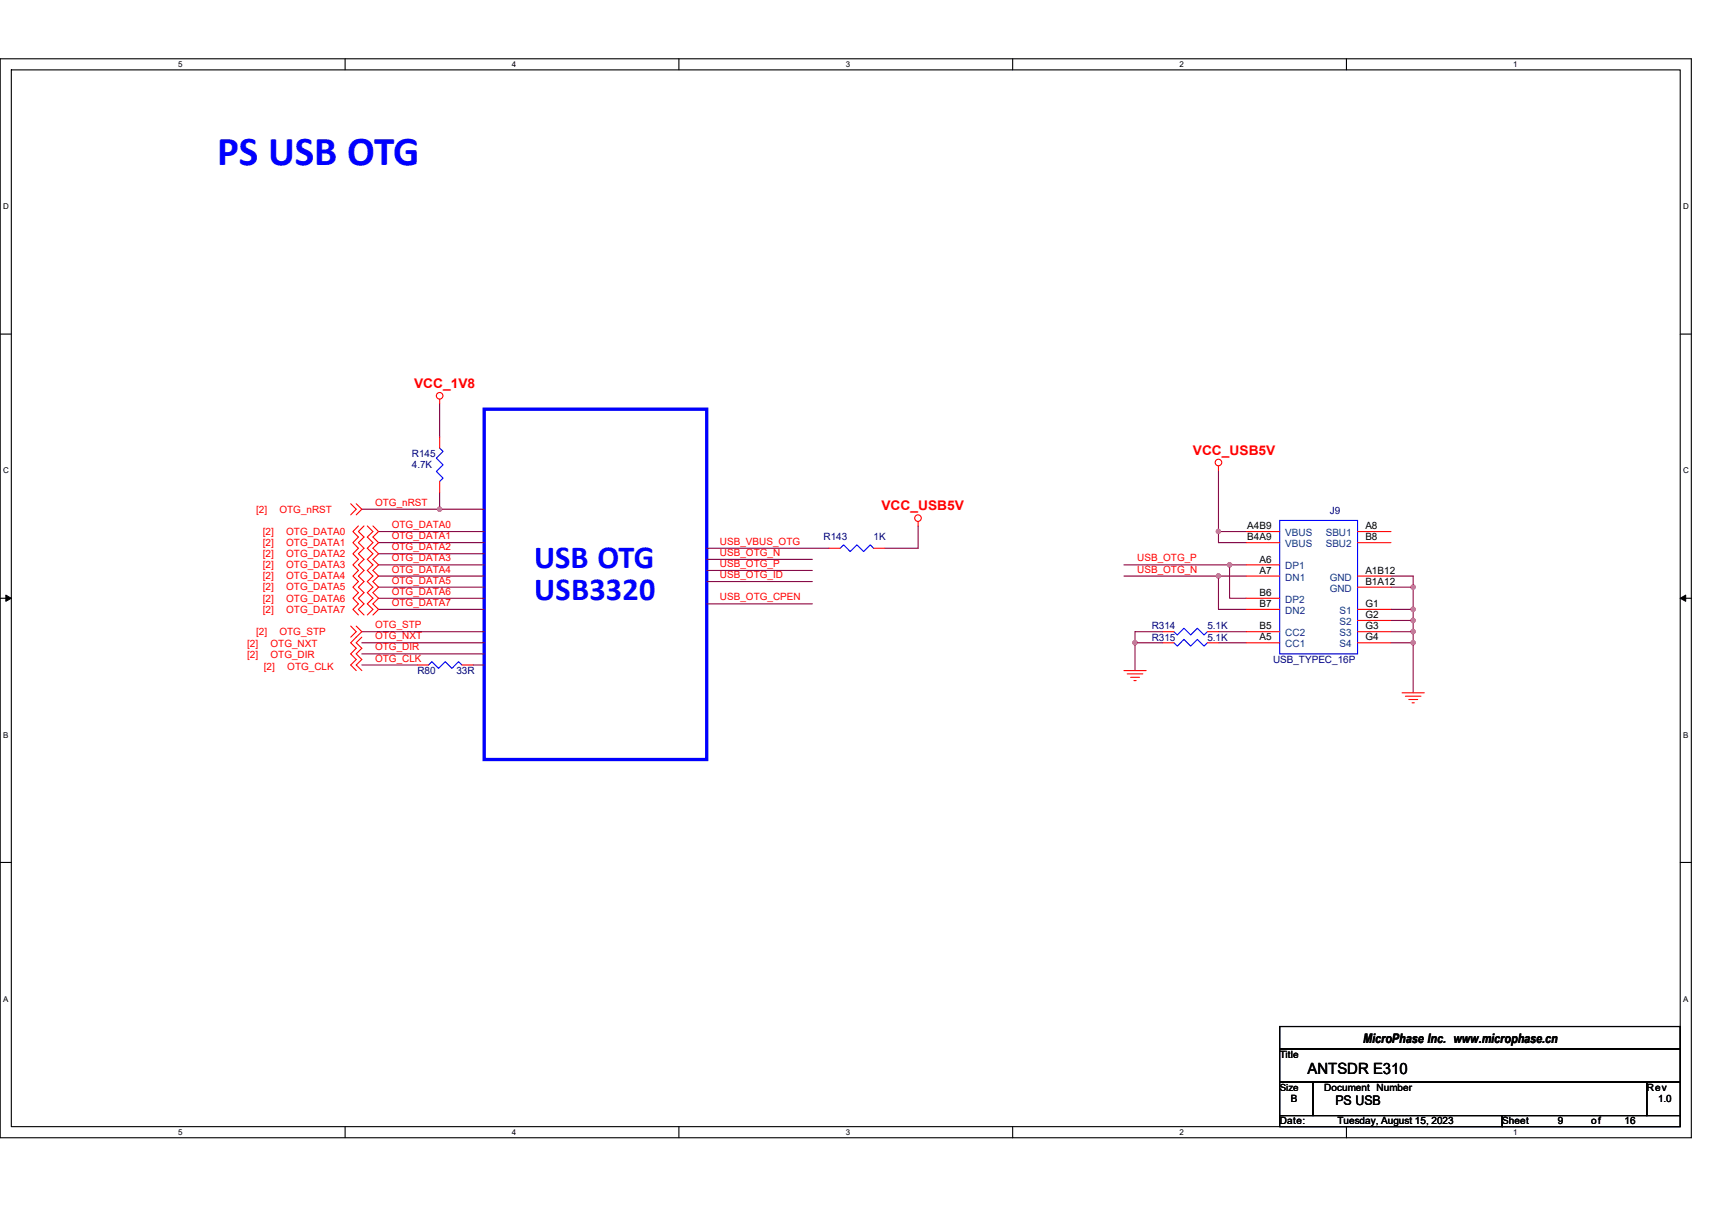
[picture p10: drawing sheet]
<svg xmlns="http://www.w3.org/2000/svg" width="297mm" height="210mm" viewBox="0 0 297 210" stroke-linecap="round" stroke-linejoin="round" font-family="sans-serif">
<path d="M0 10.2h293.5v187.2h-293.5zM2 12.1h289.5v183.4h-289.5z" fill="none" stroke="#000" stroke-width=".19"/>
<g fill="#fff">
<path d="M30.9 10.4h.8v1.6h-.8z"/>
<path d="M30.9 195.7h.8v1.6h-.8z"/>
</g>
<path d="M59.9 10.2v1.9M59.9 195.5v1.9" fill="none" stroke="#000" stroke-width=".19"/>
<g fill="#fff">
<path d="M88.8 10.4h.8v1.6h-.8z"/>
<path d="M88.8 195.7h.8v1.6h-.8z"/>
</g>
<path d="M117.8 10.2v1.9M117.8 195.5v1.9" fill="none" stroke="#000" stroke-width=".19"/>
<g fill="#fff">
<path d="M146.7 10.4h.8v1.6h-.8z"/>
<path d="M146.7 195.7h.8v1.6h-.8z"/>
</g>
<path d="M175.7 10.2v1.9M175.7 195.5v1.9" fill="none" stroke="#000" stroke-width=".19"/>
<g fill="#fff">
<path d="M204.7 10.4h.7v1.6h-.7z"/>
<path d="M204.7 195.7h.7v1.6h-.7z"/>
</g>
<path d="M233.6 10.2v1.9M233.6 195.5v1.9" fill="none" stroke="#000" stroke-width=".19"/>
<g fill="#fff">
<path d="M262.6 10.4h.7v1.6h-.7z"/>
<path d="M262.6 195.7h.7v1.6h-.7z"/>
<path d="M.5 35.1h1v1.5h-1z"/>
<path d="M292 35.1h1v1.5h-1z"/>
<path d="M.5 80.9h1v1.5h-1z"/>
<path d="M292 80.9h1v1.5h-1z"/>
</g>
<path d="M0 58h2M291.5 58h2" fill="none" stroke="#000" stroke-width=".19"/>
<g fill="#fff">
<path d="M.5 126.7h.9v1.6h-.9z"/>
<path d="M292 126.7h.9v1.6h-.9z"/>
</g>
<path d="M0 103.8h2M291.5 103.8h2" fill="none" stroke="#000" stroke-width=".19"/>
<path d="M1 103.3l1 .5-1 .6zM291.5 103.8l1-.5v1.1z" fill="#000" stroke="#000" stroke-width=".17"/>
<g fill="#fff">
<path d="M.5 172.6h.9v1.5h-.9z"/>
<path d="M292 172.6h.9v1.5h-.9z"/>
</g>
<path d="M0 149.7h2M291.5 149.7h2M222 178.1h69.5v3.9h-69.5zM222 182h69.5v5.8h-69.5zM222 187.8h5.8v5.8h-5.8zM222 193.6h38.6v1.9h-38.6zM227.8 187.8h57.9v5.8h-57.9zM260.6 193.6h30.9v1.9h-30.9zM285.7 187.8h5.8v5.8h-5.8z" fill="none" stroke="#000" stroke-width=".19"/>
<path d="M84 71h38.6v60.8h-38.6z" fill="none" stroke="#00f" stroke-width=".57"/>
<g fill="none" stroke="#800040" stroke-width=".19">
<path d="M76.3 70v5.8M62.8 88.4h13.5M65.7 92.2h18.3M65.7 94.2h18.3M65.7 96.1h18.3M65.7 98h18.3M65.7 100h18.3M76.3 85.5v2.9h7.7M122.6 95.1h21.2M122.6 99h18.3M122.6 97.1h18.3M159.3 91.3v3.8h-5.8"/>
<path d="M195 98h18.3M195 100h16.4M211.4 100h4.8M211.4 92.2h4.8M211.4 100v5.7h4.8M211.4 92.2v2h4.8M211.4 81.6v10.6M213.3 98v5.8h2.9M213.3 98h2.9M241.3 100h3.9v1.9M62.8 111.5h21.2M62.8 113.5h21.2"/>
<path d="M62.8 109.6h21.2M62.8 115.4h9.6M65.7 101.9h18.3M65.7 103.8h18.3M65.7 105.7h18.3M82.1 115.4h1.9M122.6 104.8h18.3M122.6 100.9h18.3M196.9 111.5h4.9M196.9 111.5v4.9M201.8 109.6h-4.9v1.9M211.4 109.6h4.8"/>
<path d="M211.4 111.5h4.8M241.3 101.9h3.9M241.3 105.7h3.9M241.3 107.7h3.9M241.3 109.6h3.9M241.3 111.5h3.9M245.2 101.9v3.8M245.2 105.7v2M245.2 107.7v1.9M245.2 109.6v1.9M245.2 111.5v8.7"/>
</g>
<g fill="#f0f" stroke="#f0f" stroke-width=".19">
<circle cx="76.3" cy="88.4" r=".38"/>
<circle cx="211.4" cy="99.9" r=".38"/>
<circle cx="196.9" cy="111.5" r=".38"/>
<circle cx="211.4" cy="92.2" r=".38"/>
<circle cx="245.2" cy="105.7" r=".38"/>
<circle cx="245.2" cy="101.9" r=".38"/>
<circle cx="245.2" cy="107.7" r=".38"/>
<circle cx="245.2" cy="111.5" r=".38"/>
<circle cx="245.2" cy="109.6" r=".38"/>
<circle cx="213.3" cy="98" r=".38"/>
</g>
<g fill="none" stroke="#f00" stroke-width=".19">
<path d="M76.3 69.3v.7M76.3 75.8v2M60.9 87.4l.9 1-.9 .9M61.8 87.4l1 1-1 .9M62.2 91.3l-1 .9 1 1-1 1 1 .9-1 1 1 1-1 .9 1 1-1 1 1 .9-1 1 1 .9-1 1 1 1-1 .9 1 1M63.2 91.3l-1 .9 1 1-1 1 1 .9-1 1 1 1-1 .9 1 1-1 1 1 .9-1 1 1 .9-1 1 1 1-1 .9 1 1M63.7 91.3l1 .9-1 1 1 1-1 .9 1 1-1 1 1 .9-1 1 1 1-1 .9 1 1-1 .9 1 1-1 1 1 .9-1 1M64.7 91.3l1 .9-1 1 1 1-1 .9 1 1-1 1 1 .9-1 1 1 1-1 .9 1 1-1 .9 1 1-1 1 1 .9-1 1M76.3 83.5v2M143.8 95.1h2M151.6 95.1h1.9M159.3 90.5v.8"/>
<path d="M211.4 80.9v.7M216.2 92.2h5.8M216.2 98h5.8M216.2 100h5.8M216.2 94.2h5.8M235.5 100h5.8M235.5 92.2h5.8M235.5 94.2h5.8M60.9 108.6l.9 1-.9 1M61.8 108.6l1 1-1.9 1.9 .9 1-.9 1 .9 .9-.9 1 .9 1M62.8 110.6l-1 .9 1 1-1 1 1 .9-1 1 1 1M72.4 115.4h2"/>
<path d="M80.2 115.4h1.9M195 116.4h3.9M195.6 116.9h2.7M196.2 117.5h1.5M196.7 118.1h.4M201.8 109.6h1.9M201.8 111.5h1.9M209.5 109.6h1.9M209.5 111.5h1.9M216.2 111.5h5.8M216.2 109.6h5.8M216.2 103.8h5.8"/>
<path d="M216.2 105.7h5.8M235.5 101.9h5.8M235.5 105.7h5.8M235.5 107.7h5.8M235.5 109.6h5.8M235.5 111.5h5.8M243.3 120.2h3.8M243.8 120.8h2.7M244.4 121.4h1.6M245 122h.4"/>
<circle cx="76.3" cy="68.7" r=".57"/>
<circle cx="159.3" cy="89.9" r=".57"/>
<circle cx="211.4" cy="80.3" r=".57"/>
</g>
<path d="M76.3 77.8l.6 .5-1.2 1.2 1.2 1.2-1.2 1.1 1.2 1.2-.6 .5M145.8 95.1l.6-.5 1.1 1.1 1.2-1.1 1.1 1.1 1.2-1.1 .6 .5M222 90.3h13.5v23.2h-13.5zM74.4 115.4l.5-.6 1.2 1.2 1.2-1.2 1.1 1.2 1.2-1.2 .6 .6M203.7 109.6l.6 .6 1.1-1.2 1.2 1.2 1.1-1.2 1.2 1.2 .6-.6M203.7 111.5l.6 .6 1.1-1.1 1.2 1.1 1.1-1.1 1.2 1.1 .6-.6" fill="none" stroke="#00f" stroke-width=".19"/>
<text font-size="7.1" fill="#00f" x="37.7" y="28.6">PS USB OTG</text>
<g font-size="5.6" fill="#00f">
<text x="92.7" y="98.5">USB OTG</text>
<text x="92.7" y="104.1">USB3320</text>
</g>
<text font-size="2.7" x="226.9" y="186.3">ANTSDR E310</text>
<g font-size="2.3" fill="#f00">
<text x="71.8" y="67.4">VCC_1V8</text>
<text x="207" y="78.9">VCC_USB5V</text>
<text x="152.9" y="88.6">VCC_USB5V</text>
</g>
<g font-size="2.3">
<text x="236.5" y="181.1">MicroPhase Inc. www.microphase.cn</text>
<text x="231.7" y="191.8">PS USB</text>
</g>
<g font-size="1.7" fill="#000080">
<text x="71.5" y="79.3">R145</text>
<text x="71.5" y="81.2">4.7K</text>
<text x="230.7" y="89.2">J9</text>
<text x="142.9" y="93.8">R143</text>
<text x="151.6" y="93.8">1K</text>
<text x="199.8" y="109.2">R314</text>
<text x="199.8" y="111.2">R315</text>
<text x="209.5" y="109.2">5.1K</text>
<text x="209.5" y="111.2">5.1K</text>
<text x="72.4" y="116.9">R80</text>
<text x="79.2" y="116.9">33R</text>
<text x="220.9" y="115">USB_TYPEC_16P</text>
</g>
<g font-size="1.7" fill="#f00">
<text x="44.4" y="89">[2]</text>
<text x="48.5" y="89">OTG_nRST</text>
<text x="65.1" y="87.8">OTG_nRST</text>
<text x="45.6" y="92.8">[2]</text>
<text x="45.6" y="94.7">[2]</text>
<text x="49.7" y="92.8">OTG_DATA0</text>
<text x="49.7" y="94.7">OTG_DATA1</text>
<text x="68" y="91.7">OTG_DATA0</text>
<text x="68" y="93.6">OTG_DATA1</text>
<text x="68" y="95.5">OTG_DATA2</text>
<text x="124.9" y="94.6">USB_VBUS_OTG</text>
<text x="45.6" y="98.6">[2]</text>
<text x="45.6" y="96.7">[2]</text>
<text x="45.6" y="100.5">[2]</text>
<text x="49.7" y="98.6">OTG_DATA3</text>
<text x="49.7" y="96.7">OTG_DATA2</text>
<text x="49.7" y="100.5">OTG_DATA4</text>
<text x="68" y="101.3">OTG_DATA5</text>
<text x="68" y="97.4">OTG_DATA3</text>
<text x="68" y="99.4">OTG_DATA4</text>
<text x="124.9" y="98.4">USB_OTG_P</text>
<text x="124.9" y="96.5">USB_OTG_N</text>
<text x="124.9" y="100.3">USB_OTG_ID</text>
<text x="197.3" y="99.4">USB_OTG_N</text>
<text x="197.3" y="97.4">USB_OTG_P</text>
<text x="45.6" y="102.5">[2]</text>
<text x="45.6" y="106.3">[2]</text>
<text x="45.6" y="104.4">[2]</text>
<text x="49.7" y="102.5">OTG_DATA5</text>
<text x="49.7" y="106.3">OTG_DATA7</text>
<text x="49.7" y="104.4">OTG_DATA6</text>
<text x="68" y="103.2">OTG_DATA6</text>
<text x="68" y="105.2">OTG_DATA7</text>
<text x="124.9" y="104.2">USB_OTG_CPEN</text>
<text x="42.9" y="112.3">[2]</text>
<text x="44.4" y="110.2">[2]</text>
<text x="46.9" y="112.3">OTG_NXT</text>
<text x="48.5" y="110.2">OTG_STP</text>
<text x="65.1" y="111">OTG_NXT</text>
<text x="65.1" y="112.9">OTG_DIR</text>
<text x="65.1" y="109">OTG_STP</text>
<text x="42.9" y="114.3">[2]</text>
<text x="45.8" y="116.2">[2]</text>
<text x="46.9" y="114.3">OTG_DIR</text>
<text x="49.8" y="116.2">OTG_CLK</text>
<text x="65.1" y="114.8">OTG_CLK</text>
</g>
<g font-size="1.7">
<text x="216.4" y="91.8">A4B9</text>
<text x="216.4" y="93.8">B4A9</text>
<text x="236.9" y="91.8">A8</text>
<text x="236.9" y="93.8">B8</text>
<text x="218.5" y="97.6">A6</text>
<text x="218.5" y="99.6">A7</text>
<text x="236.9" y="99.6">A1B12</text>
<text x="236.9" y="101.5">B1A12</text>
<text x="218.5" y="103.4">B6</text>
<text x="218.5" y="105.3">B7</text>
<text x="236.9" y="105.3">G1</text>
<text x="236.9" y="107.3">G2</text>
<text x="218.5" y="111.1">A5</text>
<text x="218.5" y="109.2">B5</text>
<text x="236.9" y="109.2">G3</text>
<text x="236.9" y="111.1">G4</text>
<text x="222" y="183.6">Title</text>
<text x="222" y="189.3">Size</text>
<text x="224" y="191.3">B</text>
<text x="229.8" y="189.3">Document Number</text>
<text x="285.7" y="189.3">Rev</text>
<text x="287.7" y="191.3">1.0</text>
<text x="222" y="195.1">Date:</text>
<text x="232.1" y="195.1">Tuesday, August 15, 2023</text>
<text x="260.6" y="195.1">Sheet</text>
<text x="270.3" y="195.1">9</text>
<text x="276.1" y="195.1">of</text>
<text x="281.9" y="195.1">16</text>
</g>
<g font-size="1.7" fill="#004080">
<text x="223" y="93">VBUS</text>
<text x="223" y="95">VBUS</text>
<text x="230" y="93">SBU1</text>
<text x="230" y="95">SBU2</text>
<text x="223" y="98.8">DP1</text>
<text x="223" y="100.8">DN1</text>
<text x="230.7" y="100.8">GND</text>
<text x="223" y="104.6">DP2</text>
<text x="223" y="106.5">DN2</text>
<text x="230.7" y="102.7">GND</text>
<text x="232.4" y="106.5">S1</text>
<text x="223" y="112.3">CC1</text>
<text x="223" y="110.4">CC2</text>
<text x="232.4" y="108.5">S2</text>
<text x="232.4" y="110.4">S3</text>
<text x="232.4" y="112.3">S4</text>
</g>
<g font-size="1.4">
<text x="30.9" y="11.7">5</text>
<text x="88.8" y="11.7">4</text>
<text x="146.7" y="11.7">3</text>
<text x="204.7" y="11.7">2</text>
<text x="262.6" y="11.7">1</text>
<text x=".5" y="36.3">D</text>
<text x="292" y="36.3">D</text>
<text x=".5" y="82.1">C</text>
<text x="292" y="82.1">C</text>
<text x=".5" y="128">B</text>
<text x="292" y="128">B</text>
<text x=".5" y="173.8">A</text>
<text x="292" y="173.8">A</text>
<text x="30.9" y="197">5</text>
<text x="88.8" y="197">4</text>
<text x="146.7" y="197">3</text>
<text x="204.7" y="197">2</text>
<text x="262.6" y="197">1</text>
</g>
</svg>
